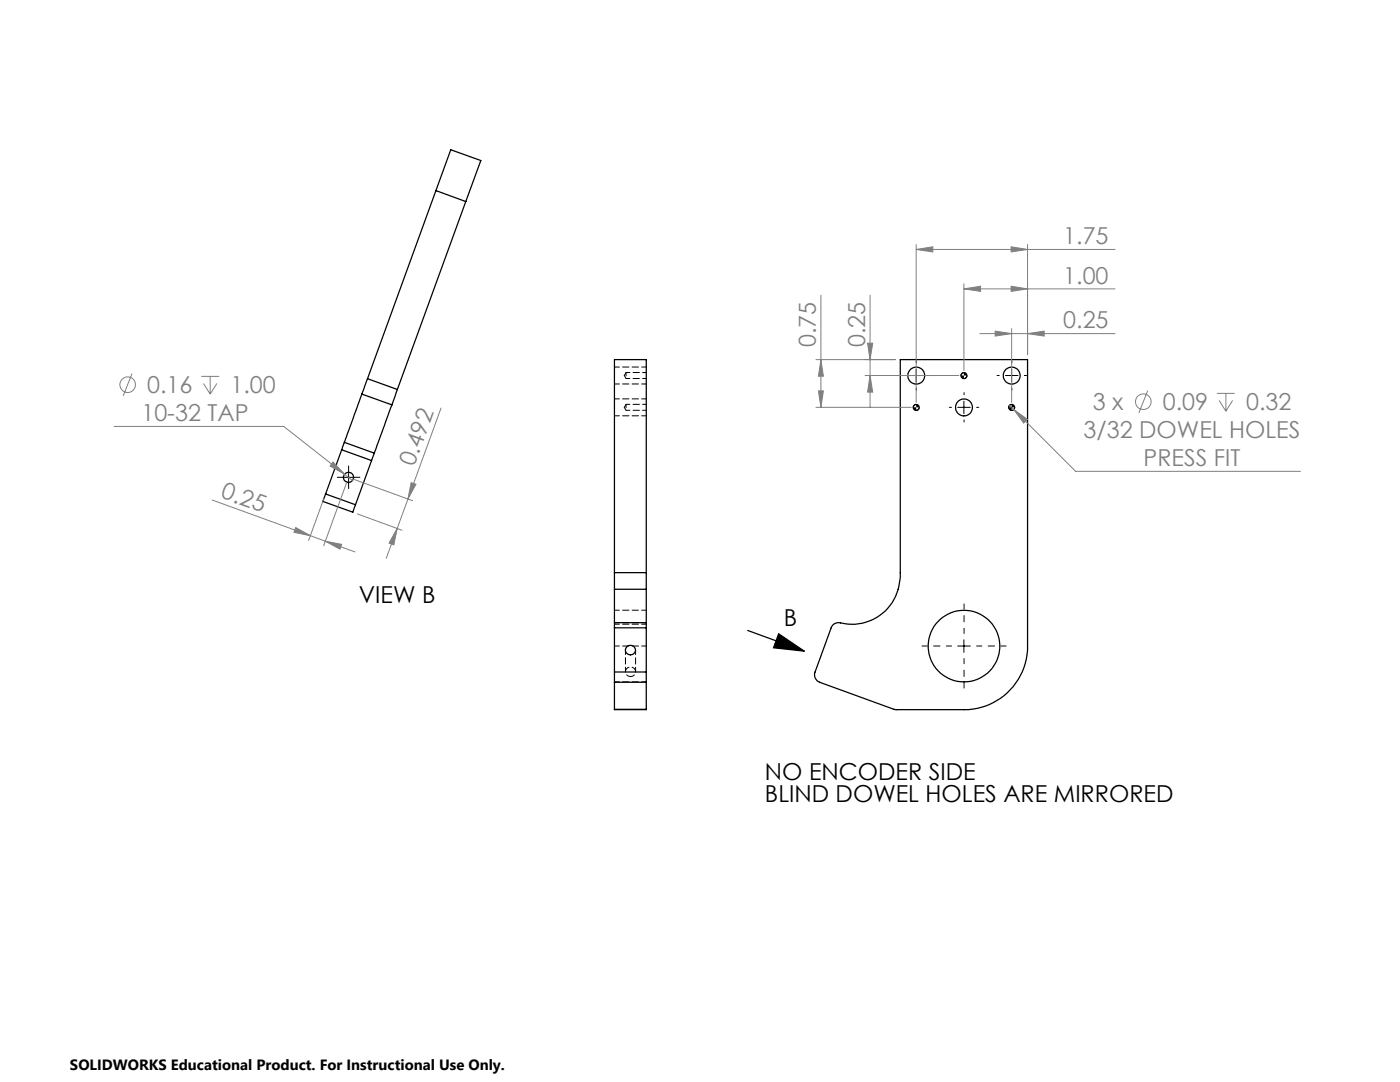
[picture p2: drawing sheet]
<svg xmlns="http://www.w3.org/2000/svg" width="279mm" height="216mm" viewBox="0 0 279 216" stroke-linecap="round" stroke-linejoin="round" font-family="sans-serif">
<g fill="none" stroke="#000" stroke-width=".25">
<path d="M87 38l6 2.2M93 40.2l3-8.2-6-2.1-16.7 45.7M93 40.2l-13.7 37.5M72.2 78.6l-3.5 9.7M72.2 78.6l6 2.2M73.3 75.6l-1.1 3M73.3 75.6l6 2.1M79.3 77.7l-1.1 3.1M179.7 71.8h25.4v57.1a12.7 12.7 0 0 1-12.7 12.7h-13.7l-15.1-5.5a1.57 1.57 0 0 1-.9-2l3.2-8.8a1.8 1.8 0 0 1 2.6-.9 9.7 9.7 0 0 0 11.2-10.1zM65 98.6l-.6 1.4 6 2.2 .5-1.5M65 98.6l5.9 2.1M68.2 89.7l6 2.2"/>
<path d="M68.2 89.7l-3.2 8.9M68.7 88.3l-.5 1.4M68.7 88.3l6 2.1M74.2 91.9l-3.3 8.8M74.7 90.4l-.5 1.5M78.2 80.8l-3.5 9.6M122.6 117.6v6.6M122.6 114.3v3.3M122.6 114.3v-42.5h6.4v42.5M122.6 117.6h6.4M122.6 114.3h6.4M129 117.6v6.6"/>
<path d="M129 114.3v3.3M122.6 134.1v2M122.6 124.2v1.1M122.6 124.2h6.4M122.6 134.1h6.4M122.6 136.1h6.4M122.6 125.3h6.4M122.6 125.3v8.8M122.6 136.1v5.4M129 134.1v2M129 124.2v1.1M129 125.3v8.8"/>
<path d="M129 136.1v5.4M149.2 125.8l11.3 4.1M155.4 126.5l5.1 3.4-6.1-.6zM122.6 141.5h6.4"/>
<circle cx="182.9" cy="74.9" r="1.68"/>
<circle cx="192.4" cy="74.9" r=".58"/>
<circle cx="201.9" cy="74.9" r="1.68"/>
<circle cx="69.6" cy="95.3" r="1"/>
<circle cx="182.9" cy="81.3" r=".58"/>
<circle cx="192.4" cy="81.3" r="1.68"/>
<circle cx="201.9" cy="81.3" r=".58"/>
<circle cx="125.8" cy="129.7" r=".98"/>
<circle cx="192.4" cy="128.9" r="7.1"/>
</g>
<path d="M124.8 129.7v4.3M125.8 135a.95 .95 0 0 0 .9-1.4 .95 .95 0 0 0-1.6-.2 .95 .95 0 0 0 .5 1.6h.2M126.8 134v-4.3" fill="none" stroke="#000" stroke-width=".2" stroke-dasharray="1.3 .6" stroke-dashoffset=".4"/>
<g fill="none" stroke="#000" stroke-width=".2" stroke-dasharray="1.3 .6" stroke-dashoffset=".3">
<path d="M122.7 76.6h6.3M124.6 74.9l.3 .6M124.9 74.3l-.3 .6M129 73.2h-6.3M129 79.6h-6.3M122.7 83h6.3M124.6 81.3l.3 .6M124.9 80.7l-.3 .6M122.7 124.3h6.3M122.7 124.6h6.3M122.7 136h6.3M129 128.9h-6.3"/>
<path d="M129 121.8h-6.3"/>
</g>
<path d="M124.9 74.3v1.2M124.9 80.7v1.2" fill="none" stroke="#000" stroke-width=".2" stroke-dasharray="1.3 .6" stroke-dashoffset=".6"/>
<path d="M124.9 75.5h4.1M129 74.3h-4.1M124.9 81.9h4.1M129 80.7h-4.1" fill="none" stroke="#000" stroke-width=".2" stroke-dasharray="1.3 .6" stroke-dashoffset=".5"/>
<g fill="none" stroke="#808080" stroke-width=".2">
<path d="M163.8 58.9v22.4M173.6 58.9v22.4M182.8 49.8l3.4-.6v1.1zM182.8 48.8v31.5M182.8 49.8h39.7M192.4 57.6l3.3-.5v1zM192.4 56.6v17.3M192.4 57.6h30.1M201.8 57.1l3.3 .5-3.3 .5zM201.8 49.2l3.3 .6-3.3 .5zM205.1 48.8v22M26.4 74.5l-1.8 4.5"/>
<path d="M40.2 75.1h3.5M40.6 76.5l1.3 2.1M41.9 75.1v3.5M43.3 76.5l-1.4 2.1M162.8 71.8h15.9M163.3 78h1l-.5 3.3zM163.8 71.8l.5 3.3h-1zM172.6 74.9h18.8M173.1 68.5h1.1l-.6 3.3zM173.6 74.9l.6 3.3h-1.1zM195.5 66.6h27M198.6 66.1l3.3 .5-3.3 .5z"/>
<path d="M201.9 65.6v14.7M205.1 66.6l3.3-.5v1zM229.1 77.9l-1.8 4.5M242.9 78.5h3.5M243.3 79.9l1.4 2.2M244.7 78.5v3.6M246 79.9l-1.3 2.2M22.8 85.1h33.8l12.2 9.5M42.3 99.8l19.6 7.1M64.6 99.5l-3 8.3M66.5 92.2l2.3 2.4-2.9-1.6zM68.8 94.6l1.5 1.3"/>
<path d="M69.2 96.2l-4.6 12.7M70.5 95.6l11.8 4.3M82.1 96.3l.9 .3-1.6 3zM88 81.4l-8.7 24M162.8 81.3h19.1M201.5 80.9l.8 .8M202.3 81.7l2.7 2-.7 .7zM202.3 81.7l12.4 12.4h44.8M59 105.3l2.9 1.6-3.2-.7zM61.9 106.9l3 1.1M64.9 108l6 2.1M64.9 108l3.3 .6-.4 1z"/>
<path d="M71.3 102.6l8.9 3.2M79.3 105.4l-.7 3.3-1-.3zM79.3 105.4l-2.2 6"/>
<circle cx="25.5" cy="76.8" r="1.55"/>
<circle cx="228.2" cy="80.2" r="1.56"/>
</g>
<g fill="none" stroke="#000" stroke-width=".2">
<path d="M181.6 74.9h2.5M182.8 73.7v2.5M192.4 74.4a.6 .6 0 0 0-.6 .5M193 74.9a.6 .6 0 0 1-.6 .6M200.7 74.9h2.5M201.9 73.7v2.5M68.3 95.2h2.5M69.6 94v2.5M182.8 80.7a.6 .6 0 0 0-.6 .6M183.4 81.3a.6 .6 0 0 1-.6 .6M191.1 81.3h2.5M192.4 80v2.6"/>
<path d="M201.9 80.7a.6 .6 0 0 0-.6 .6M202.5 81.3a.6 .6 0 0 1-.6 .6M191.1 128.9h2.5M192.4 127.7v2.5"/>
</g>
<path d="M189.9 128.9h-5.9M192.4 126.4v-5.9M192.4 131.4v5.9M194.9 128.9h5.9" fill="none" stroke="#000" stroke-width=".2" stroke-dasharray="15.2 1.3 1.3 1.3" stroke-dashoffset="14.2"/>
<g fill="none" stroke="#000" stroke-width=".2" stroke-dasharray="15.2 1.3 1.3 1.3">
<path d="M180.4 74.9h-.5M182.9 72.4v-.4M182.9 77.4v.5M185.4 74.9h.4M192.4 78.8v-.5M199.4 74.9h-.4M201.9 72.4v-.4M201.9 77.4v.5M204.4 74.9h.5M68.3 95.2h-1M69.6 94v-1M69.6 96.5v1"/>
<path d="M70.8 95.2h1M189.9 81.3h-.4M192.4 83.8v.4M194.9 81.3h.4"/>
</g>
<g fill="#000">
<path d="M155.4 126.5l5.1 3.4-6.1-.6z"/>
<path d="M191.8 74.9a.6 .6 0 0 0 .6 .6v-.6zM192.4 74.4v.5h.6a.6 .6 0 0 0-.6-.5zM182.2 81.3a.6 .6 0 0 0 .6 .6v-.6zM182.8 80.7v.6h.6a.6 .6 0 0 0-.6-.6zM201.3 81.3a.6 .6 0 0 0 .6 .6v-.6zM201.9 80.7v.6h.6a.6 .6 0 0 0-.6-.6z"/>
</g>
<g fill="#808080">
<path d="M202.3 81.7l2 2.7 .7-.7zM66.5 92.2l-.6 .8 2.9 1.6z"/>
<path d="M205.1 66.6l3.3-.5v1zM198.6 66.1l3.3 .5-3.3 .5zM201.8 57.1l3.3 .5-3.3 .5zM192.4 57.6l3.3-.5v1zM201.8 49.2l3.3 .6-3.3 .5zM182.8 49.8l3.4-.6v1.1z"/>
<path d="M79.3 105.4l-.7 3.3-1-.3zM82.1 96.3l.9 .3-1.6 3z"/>
<path d="M173.1 68.5h1.1l-.6 3.3zM173.6 74.9l.6 3.3h-1.1zM163.8 71.8l.5 3.3h-1zM163.3 78h1l-.5 3.3z"/>
<path d="M59 105.3l2.9 1.6-3.2-.7zM64.9 108l3.3 .6-.4 1z"/>
</g>
<g font-size="4.7" fill="#808080">
<text x="212.2" y="48.7">1.75</text>
<text x="212.2" y="56.6">1.00</text>
<text x="212.2" y="65.5">0.25</text>
<text x="162.8" y="69.2" transform="rotate(-90 162.8 69.2)">0.75</text>
<text x="172.7" y="69.2" transform="rotate(-90 172.7 69.2)">0.25</text>
<text x="29.4" y="78.5">0.16</text>
<text x="46" y="78.5">1.00</text>
<text x="218.1" y="81.9">3 x</text>
<text x="232.1" y="81.9">0.09</text>
<text x="248.7" y="81.9">0.32</text>
<text x="28.2" y="84.1">10-32 TAP</text>
<text x="216.3" y="87.5">3/32 DOWEL HOLES</text>
<text x="82.7" y="93.2" transform="rotate(-70 82.7 93.2)">0.492</text>
<text x="228.2" y="93">PRESS FIT</text>
<text x="43.9" y="99.2" transform="rotate(20 43.9 99.2)">0.25</text>
</g>
<g font-size="4.7">
<text x="71.6" y="120.4">VIEW B</text>
<text x="156.4" y="124.9">B</text>
<text x="152.7" y="155.6">NO ENCODER SIDE</text>
<text x="152.7" y="160.1">BLIND DOWEL HOLES ARE MIRRORED</text>
</g>
<text font-size="3" x="14" y="213.5">SOLIDWORKS Educational Product. For Instructional Use Only.</text>
</svg>
